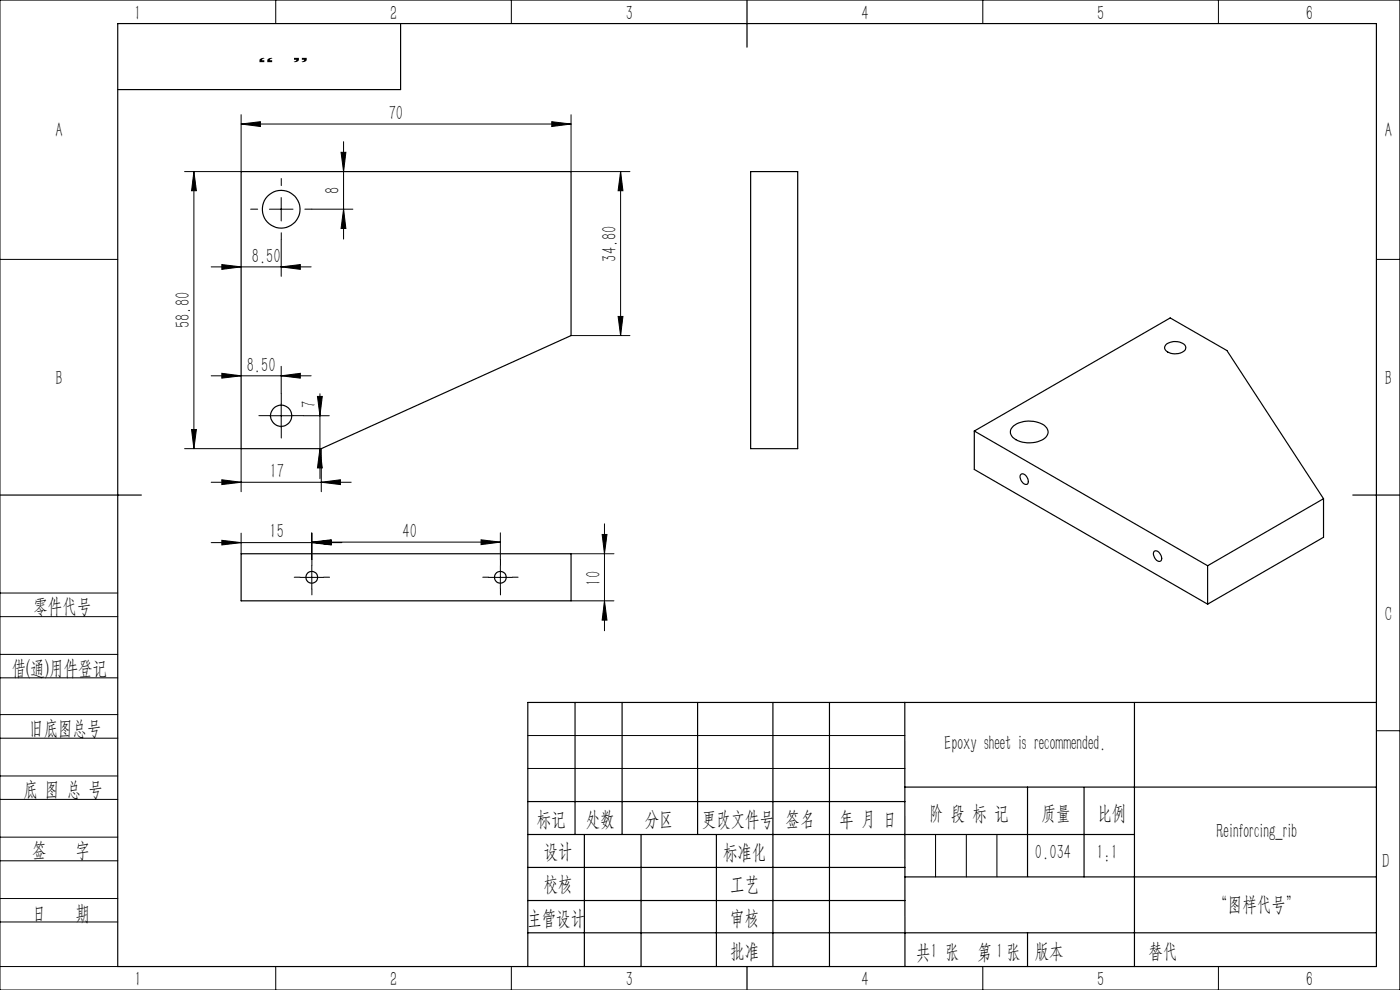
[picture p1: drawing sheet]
<svg xmlns="http://www.w3.org/2000/svg" width="297mm" height="210mm" viewBox="0 0 297 210" stroke-linecap="round" stroke-linejoin="round" font-family="sans-serif">
<g fill="none" stroke="#000" stroke-width=".21">
<path d="M0 0h297v210h-297zM58.5 0v5M108.5 0v5M208.5 0v5M258.5 0v5M41.1 36.4l.6 4.1h-1.1zM41.1 36.4v58.8M51.2 26.3l4-.5v1zM51.2 24.3v12.1h-12M51.2 26.3h69.9M72.4 32.3h1l-.5 4.1zM72.9 30v20.7"/>
<path d="M117.1 25.8l4 .5-4 .5zM121.1 24.3v12.1h12.5M131.7 36.4v34.8M131.7 36.4l.5 4.1h-1.1zM0 55h25M44.8 56.6h21.2M47.1 56.1l4.1 .5-4.1 .5zM57.2 44.4h5M59.7 56.6l4-.5v1zM59.7 41.9v5M59.7 50.9v7.7M66.1 44.4h8.8"/>
<path d="M72.9 44.4l.5 4.1h-1zM292 55h5M44.8 79.7h21.2M47.1 79.2l4.1 .5-4.1 .5zM59.7 79.7l4-.5v1zM59.7 77.7v5.7M121.1 71.2h12.5M131.1 67.1h1.1l-.5 4.1zM39.2 95.2h12v9.1M40.6 91.1h1.1l-.6 4.1zM57.2 88.2h5M59.7 85.7v5"/>
<path d="M64.4 88.2h5.4M67.3 84.1h1.1l-.5 4.1zM67.9 95.2l.5 4.1h-1.1zM67.9 83.5v18M68.2 95.2v9.1M44.8 115.1h27.7M44.8 102.3h29.7M47.1 101.8l4.1 .5-4.1 .5zM47.1 114.6l4.1 .5-4.1 .5zM51.2 113.1v4.4M66.1 115l4.1-.5v1zM66.1 115.1l4.1-.5v1z"/>
<path d="M66.1 113v5.7M66.1 120v4.9M66.1 115h40.1M68.2 102.3l4-.5v1zM102.1 114.5l4.1 .5-4.1 .5zM106.2 113v5.7M106.2 120v4.9M121.1 117.5h9.1M127.7 113.4h1.1l-.6 4.1zM128.2 111.1v22.7M0 138.8h25M0 125.8h25"/>
<path d="M0 130.8h25M63.6 122.5h5.1M103.6 122.5h5.1M121.1 127.5h9.1M128.2 127.5l.6 4h-1.1zM0 143.8h25M0 156.6h25M0 151.6h25M112 156h80M292 155h5M0 169.6h25M0 164.6h25"/>
<path d="M0 177.6h25M112 163h80M198.5 177v9M205 177v9M211.5 177v9M0 182.6h25M0 190.6h25M0 195.6h25M0 205h25M58.5 205v5M108.5 205v5M208.5 205v5"/>
<path d="M258.5 205v5"/>
</g>
<g fill="none" stroke="#000" stroke-width=".21" stroke-dasharray="30.5 1.3 1.3 1.3">
<path d="M59.7 39.4v-1.5M54.7 44.4h-1.5M59.7 49.4v1.5M64.7 44.4h1.5M57.2 88.2h-2.3M59.7 85.7v-2.3M59.7 90.7v2.2M62.2 88.2h2.2M66.2 119.9v-1.2M106.2 119.9v-1.2M63.7 122.4h-1.3M66.2 124.9v1.3"/>
<path d="M68.7 122.4h1.2M103.7 122.4h-1.3M106.2 124.9v1.3M108.7 122.4h1.2"/>
</g>
<g fill="none" stroke="#000" stroke-width=".25">
<path d="M25 5h267v200h-267zM85 5v14h-60M158.5 0v10M51.2 36.4h69.9v34.8l-52.9 24h-17zM159.2 36.4h10v58.8h-10zM247.3 73.1a3 3 0 0 1 4.2 .3 1.36 1.36 0 0 1-1.5 1.6 2.48 2.48 0 0 1-2.9-1.2zM206.7 91.4l41.5-24 12.1 7 20.5 31.4M206.7 91.4l49.5 28.6M206.7 91.4v8.2l49.5 28.6M215 90.4a5.8 5.8 0 0 1 6.8 .1 1.7 1.7 0 0 1-.8 2.9 5.7 5.7 0 0 1-6.4-.9l-.3-.6 .1-.6zM0 105h30M51.2 117.5h69.9v10h-69.9z"/>
<path d="M216.6 100.6a1.1 1.1 0 0 1 1.5 1v.3a.65 .65 0 0 1-.3 .9 .65 .65 0 0 1-.9-.5l-.5-1.1zM244.9 116.9a1.39 1.39 0 0 1 1.5 1.8l-.1 .2a1 1 0 0 1-1.4-.8l-.2-.5zM280.8 105.8l-24.6 14.2M280.8 105.8v8.2l-24.6 14.2M287 105h10M256.2 120v8.2M122 149v28M132 149v28M148 149v28M164 149v56M176 149v56M191.9 149l.1 56"/>
<path d="M240.7 149v56M292 149h-180v56M112 177h128.7M112 170h80M124 177v28M136 177v28M152 177v28M191.9 167h100.1M218 167v18.9M230 167v19M112 197.9h180M112 184h80"/>
<path d="M112 191h80M192 186h100M218 197.9v7.1M158.5 205v5"/>
<circle cx="59.6" cy="44.4" r="4"/>
<circle cx="59.7" cy="88.2" r="2.25"/>
<circle cx="66.1" cy="122.5" r="1.25"/>
<circle cx="106.1" cy="122.5" r="1.25"/>
</g>
<g fill="#000">
<path d="M51.2 26.3l4-.5v1zM117.1 25.8l4 .5-4 .5zM66.1 115l4.1-.5v1zM102.1 114.5l4.1 .5-4.1 .5zM47.1 114.6l4.1 .5-4.1 .5zM66.1 115.1l4.1-.5v1z"/>
<path d="M131.7 36.4l.5 4.1h-1.1zM131.1 67.1h1.1l-.5 4.1zM127.7 113.4h1.1l-.6 4.1zM128.2 127.5l.6 4h-1.1z"/>
<path d="M47.1 56.1l4.1 .5-4.1 .5zM59.7 56.6l4-.5v1z"/>
<path d="M40.6 91.1h1.1l-.6 4.1zM41.1 36.4l.6 4.1h-1.1zM72.9 44.4l.5 4.1h-1zM72.4 32.3h1l-.5 4.1zM67.9 95.2l.5 4.1h-1.1zM67.3 84.1h1.1l-.5 4.1z"/>
<path d="M68.2 102.3l4-.5v1zM47.1 101.8l4.1 .5-4.1 .5zM59.7 79.7l4-.5v1zM47.1 79.2l4.1 .5-4.1 .5z"/>
</g>
<g font-size="4.4">
<text x="28.5" y="4.2">1</text>
<text x="82.7" y="4.2">2</text>
<text x="132.7" y="4.2">3</text>
<text x="182.7" y="4.2">4</text>
<text x="232.7" y="4.2">5</text>
<text x="277" y="4.2">6</text>
<text x="11.8" y="29.1">A</text>
<text x="82.5" y="25.4">70</text>
<text x="293.8" y="29.1">A</text>
<text x="72" y="41.1" transform="rotate(-90 72 41.1)">8</text>
<text x="53.4" y="55.7">8.50</text>
<text x="130.8" y="55.5" transform="rotate(-90 130.8 55.5)">34.80</text>
<text x="40.3" y="69.6" transform="rotate(-90 40.3 69.6)">58.80</text>
<text x="11.8" y="81.6">B</text>
<text x="52.4" y="78.8">8.50</text>
<text x="293.8" y="81.6">B</text>
<text x="67" y="86.6" transform="rotate(-90 67 86.6)">7</text>
<text x="57.2" y="101.4">17</text>
<text x="57.2" y="114.2">15</text>
<text x="85.4" y="114.1">40</text>
<text x="127.4" y="124.2" transform="rotate(-90 127.4 124.2)">10</text>
<text x="7.1" y="130.1">零件代号</text>
<text x="293.8" y="131.6">C</text>
<text x="2.5" y="143.2">借(通)用件登记</text>
<text x="6.2" y="155.8">旧底图总号</text>
<text x="200.3" y="159.1">Epoxy sheet is recommended.</text>
<text x="5" y="168.9">底 图 总 号</text>
<text x="197.1" y="173.8">阶 段 标 记</text>
<text x="221" y="173.8">质量</text>
<text x="232.8" y="173.8">比例</text>
<text x="113.9" y="175.2">标记</text>
<text x="124.3" y="175.2">处数</text>
<text x="136.8" y="175.2">分区</text>
<text x="148.9" y="175.2">更改文件号</text>
<text x="166.7" y="175.2">签名</text>
<text x="178.1" y="175.2">年 月 日</text>
<text x="258.1" y="177.8">Reinforcing_rib</text>
<text x="6.8" y="181.9">签</text>
<text x="16" y="181.9">字</text>
<text x="115.3" y="182.1">设计</text>
<text x="153.4" y="182.2">标准化</text>
<text x="219.6" y="182.1">0.034</text>
<text x="232.6" y="182.1">1:1</text>
<text x="293.3" y="184.1">D</text>
<text x="115.3" y="189">校核</text>
<text x="154.9" y="189">工艺</text>
<text x="6.8" y="195.2">日</text>
<text x="16" y="195.2">期</text>
<text x="111.9" y="196.2">主管设计</text>
<text x="154.9" y="196.2">审核</text>
<text x="257.4" y="193.2">“图样代号”</text>
<text x="154.9" y="203.1">批准</text>
<text x="194.4" y="203.4">共 张</text>
<text x="197.4" y="203.1">1</text>
<text x="207.4" y="203.4">第 张</text>
<text x="211.3" y="203.1">1</text>
<text x="219.5" y="203.1">版本</text>
<text x="243.6" y="203.1">替代</text>
<text x="28.5" y="209.2">1</text>
<text x="82.8" y="209.2">2</text>
<text x="132.7" y="209.2">3</text>
<text x="182.7" y="209.2">4</text>
<text x="232.7" y="209.2">5</text>
<text x="277" y="209.2">6</text>
</g>
<g font-size="4">
<text x="58.2" y="10.3" transform="rotate(-180 58.2 10.3)">”</text>
<text x="65.5" y="10.3" transform="rotate(-180 65.5 10.3)">“</text>
</g>
</svg>
